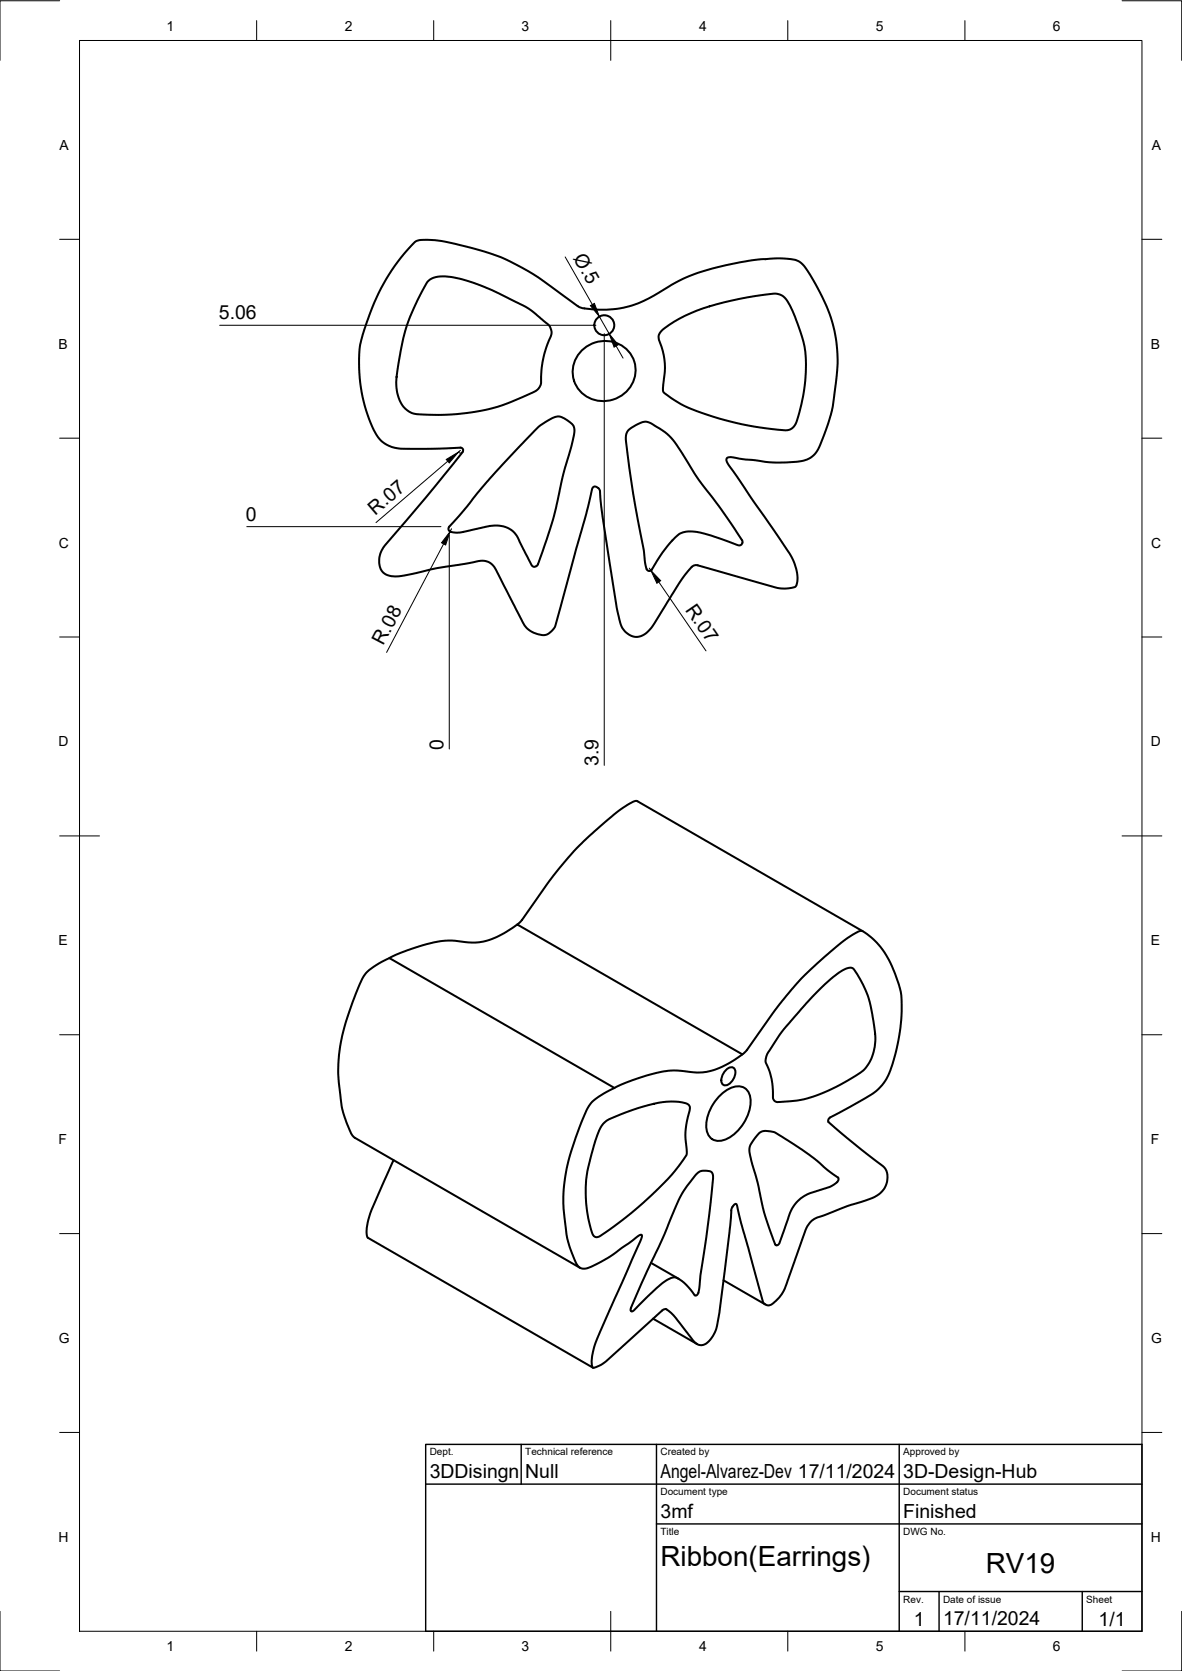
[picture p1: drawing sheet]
<svg xmlns="http://www.w3.org/2000/svg" width="297mm" height="420mm" viewBox="0 0 297 420" stroke-linecap="round" stroke-linejoin="round" font-family="sans-serif">
<!-- layer: Visible -->
<g fill="none" stroke="#000" stroke-width=".51">
<path d="M107.4 70.9a6.1 6.1 0 0 1 5.8-1.3 61 61 0 0 1 17 6.6 28 28 0 0 1 6.6 4.6 3.1 3.1 0 0 1 1.5 4 26.8 26.8 0 0 0-2.4 11.9 3.5 3.5 0 0 1-2.7 2.3 52.5 52.5 0 0 1-29.6 4.9 7 7 0 0 1-4-6.4 55.4 55.4 0 0 1 2-13.4 50.4 50.4 0 0 1 5.8-13.2zM146.9 77.6a25.6 25.6 0 0 0 18.5-3.9 47.2 47.2 0 0 1 19.7-7.6 43.1 43.1 0 0 1 14.8-.7 5.3 5.3 0 0 1 3 2.7 42.6 42.6 0 0 1 7.3 17.9 39.2 39.2 0 0 1-.5 12.7 41.4 41.4 0 0 1-4.7 15.1 6.4 6.4 0 0 1-5.3 2.3 37.1 37.1 0 0 1-10.8-.5l-2.3-.2a8 8 0 0 0-3.7-.4 1 1 0 0 0 0 1.6l13.3 19.2a21.9 21.9 0 0 1 3.5 6.1 6.8 6.8 0 0 1 .2 5.6 8.6 8.6 0 0 1-5 .2l-19.5-5.5a1.52 1.52 0 0 0-1.6 .4l-2.5 3-5.3 8.7a15.2 15.2 0 0 1-3.8 5 4 4 0 0 1-6.2-2.3l-1-4.3-1.9-11.6-1.7-11.2-.6-6.5-.5-.7M146.9 77.5l-.7-.1-1-.4-8.8-6.5a52.1 52.1 0 0 0-20.7-8.9 22.9 22.9 0 0 0-11.1-1 50.9 50.9 0 0 0-13.3 23l-.3 1.2a33.9 33.9 0 0 0 .7 17.4 22 22 0 0 0 4 8.6 8.1 8.1 0 0 0 5.7 2h7.4l6.9-.2M146 88.3a7.8 7.8 0 0 1 8.4-2.2 7.8 7.8 0 0 1 5.3 6.8 8 8 0 0 1-6.6 7.8 8 8 0 0 1-8.9-5 7.5 7.5 0 0 1 1.8-7.4zM166.5 83a40.7 40.7 0 0 1 17.4-7.4 57.6 57.6 0 0 1 11.4-1.7 5.1 5.1 0 0 1 3.5 3.5 47.8 47.8 0 0 1 3.6 11 41.8 41.8 0 0 1-2.6 18.5 2.6 2.6 0 0 1-2.7 1.3 75.6 75.6 0 0 1-26-6.6 15.6 15.6 0 0 1-4.5-3.3l.1-1.6a19.3 19.3 0 0 0-1.2-11.7l.1-.8zM115.7 112.5a.69 .69 0 0 1 .6 .4 .69 .69 0 0 1-.1 .8M116.2 113.7a564.7 564.7 0 0 1-19.4 23.4 5.5 5.5 0 0 0-.5 6.9 5.9 5.9 0 0 0 5.4 .7l8-1.8 8.6-1.4a5.9 5.9 0 0 1 4.7-.1l1 .9 .6 1 6.1 11.9a6.1 6.1 0 0 0 6.8 4.3l1.2-.9 .9-1.2 7.7-28.1 1.4-6a.87 .87 0 0 1 .6-.9 .87 .87 0 0 1 1 .3M113.3 133.7l-.6-.5 .2-.8 3.2-3.5 7-8.6 9-9.6a20.2 20.2 0 0 1 4.5-4.3 6 6 0 0 1 4.2-1.6 6.3 6.3 0 0 1 3.4 2.6 11.4 11.4 0 0 1-.8 5.4 186.9 186.9 0 0 0-4.1 16.4l-1.9 6.5-2.2 6.2a.89 .89 0 0 1-.8 .6 .89 .89 0 0 1-.9-.5l-2.5-5a6.7 6.7 0 0 0-4.9-4.7 21 21 0 0 0-8.2 1.1 8.4 8.4 0 0 1-4.6 .3M162.5 143.1l-.4-2-.3-2.8a257.2 257.2 0 0 1-4.5-28.3 3.1 3.1 0 0 1 2.2-2.9l.5-.3a3.5 3.5 0 0 1 4.8 .4 15.2 15.2 0 0 1 6.6 6.7l.5 .9a134.4 134.4 0 0 0 9.3 13.3l5.3 7.7a.88 .88 0 0 1-.2 1.1 .88 .88 0 0 1-1.1 .1 40.3 40.3 0 0 0-11.6-3.4 5.1 5.1 0 0 0-4.6 2.3 36.4 36.4 0 0 0-5.2 7.3M162.5 143.1a.73 .73 0 0 0 .6 .5 .73 .73 0 0 0 .7-.4M130 232.4l1.2-1.1 1.5-2.1a120.9 120.9 0 0 1 11.5-15.1l3-3a78.5 78.5 0 0 1 11.1-9.1l1.2-.6 .7 .1 56.6 32.6M97.9 240.9a45 45 0 0 1 14.8-4.4l1.7 .1a16.4 16.4 0 0 0 14.2-3.2l1.4-.9 56.6 32.6-.7 .5a17.4 17.4 0 0 1-11.6 4 22.5 22.5 0 0 0-13 1.2l-2.9 1a36.9 36.9 0 0 0-9.6 5.3 14.7 14.7 0 0 0-2.8 5.3 53.4 53.4 0 0 0-4.4 17.9 59.6 59.6 0 0 0 .8 10.4 25.1 25.1 0 0 0 3 7.8 2.72 2.72 0 0 0 3.3-.1l.9-.4a40.1 40.1 0 0 0 7.8-5l2.3-1.7a1.72 1.72 0 0 1 1.6-.8v.5l-.4 1.2-3.9 8.9a209.7 209.7 0 0 0-7.8 18.2l-.3 1a4.9 4.9 0 0 0 .1 3.6h.3a8 8 0 0 0 3.3-1.8l13.8-12.6 .6-.3h.5l1.7 1.5 4.2 5.3a3.5 3.5 0 0 0 2.9 2.2 5.4 5.4 0 0 0 3.7-4l.8-4.4 2.9-24.4a2.47 2.47 0 0 1 1.1-2.7h.2l.3 .5 .9 4.4 5.5 19.7a1.65 1.65 0 0 0 1.5 .9 1.65 1.65 0 0 0 1.5-.8 11 11 0 0 0 3.5-6.1l3.2-9.2a10.8 10.8 0 0 1 2.3-4.8l1.7-1.2 8.9-3.3a17.7 17.7 0 0 0 6.6-2.5 4.9 4.9 0 0 0 1.2-6.8l-5.6-4.4-8.3-7v-.6l.4-.5 4.8-2.6a35 35 0 0 0 7.4-4.6 15 15 0 0 0 4-7.9 39.2 39.2 0 0 0 1.4-17.3 30.3 30.3 0 0 0-5.9-11.7 11.3 11.3 0 0 0-3.9-2.9 24 24 0 0 0-7.8 5.4l-1.3 1.1a76.8 76.8 0 0 0-13.3 14.6l-6.3 8.9-1.1 1.1"/>
<path d="M206.3 248.4l3.6-3.1a6.6 6.6 0 0 1 4.1-2l.2 .1a25.7 25.7 0 0 1 5.4 14 12.9 12.9 0 0 1-2.6 11.7 45 45 0 0 1-16.7 7.6l-3.6 .3a1.88 1.88 0 0 1-2.2-.4 2.4 2.4 0 0 1-.3-1.9 18.2 18.2 0 0 0-1.8-7.8 9.3 9.3 0 0 1 2.1-4.5 93.2 93.2 0 0 1 9-11.1zM154.4 273.6l-56.5-32.7-2.8 1.4a9.5 9.5 0 0 0-5.2 6.3 54.8 54.8 0 0 0-4.9 19 57.1 57.1 0 0 0 .9 10.5 25.8 25.8 0 0 0 2.9 7.6l57 33.1M180.7 275.7a6.4 6.4 0 0 1 5.8-2.4 3.6 3.6 0 0 1 2.1 3.9 11.3 11.3 0 0 1-6.6 9.4 3.2 3.2 0 0 1-4.5-2.8 10.9 10.9 0 0 1 3.2-8.1zM182.6 268.9a1.26 1.26 0 0 1 1.7-.4 1.26 1.26 0 0 1 .5 1.7 3.3 3.3 0 0 1-2.7 2.7 1.57 1.57 0 0 1-.6-2.4zM98.9 291.7l-5.4 12.1a12.8 12.8 0 0 0-1.2 7.3l56.7 32.8M151.8 282.3l.5-.4a49.2 49.2 0 0 1 15.3-4.9 8 8 0 0 1 5.6 .9l.2 .7a22.6 22.6 0 0 0-.8 10.9v.7a45.3 45.3 0 0 1-9.9 11.3l-5.2 4.4-6.5 4.8a1.26 1.26 0 0 1-1.3 .4 1.26 1.26 0 0 1-.9-1.1 33.6 33.6 0 0 1 .3-21.5l.2-.5a14.2 14.2 0 0 1 2.5-5.7zM210.6 296.1a1.22 1.22 0 0 1-.8 1.6l-1.4 .8-2.3 .7a10 10 0 0 0-7.8 6.4l-2.3 6.7a.69 .69 0 0 1-.4 .7 .69 .69 0 0 1-.8-.1 75.4 75.4 0 0 1-4.6-16.3 30.1 30.1 0 0 1-1.9-7.9 8.5 8.5 0 0 1 3.2-4.2l1.6-.1a5.2 5.2 0 0 1 3.4 1.4l6.8 4.5 4.5 3.8 2.8 2M163.6 317.5l6.9 4M164.1 331.6l11.1 6.3M175.5 325.1l.6-4.9a254.7 254.7 0 0 0 3.1-24.7 1.28 1.28 0 0 0-1.6-1.1h-.9a3.2 3.2 0 0 0-2.5 1.9 31 31 0 0 0-5.8 10.4l-1.4 3.6-4.4 9.3-4.1 9.3M175.5 325l-.4 .7h-.5a9.8 9.8 0 0 0-4.9-4.5 8 8 0 0 0-4.9 2.8l-5.4 5.4a.48 .48 0 0 1-.5 .4 .48 .48 0 0 1-.4-.5l.1-.4M181.8 321.9l10.5 6.1"/>
<circle cx="151.9" cy="81.8" r="2.51"/>
</g>
<!-- layer: BORDER -->
<g fill="none" stroke="#000" stroke-width=".25">
<path d="M15 .2h-15v15M20 10.2h267v400h-267zM64.5 5.2v5M109 5.2v5M153.5 5.2v10M198 5.2v5M242.5 5.2v5M282 .2h15v15M15 60.2h5M287 60.2h5M15 110.2h5M287 110.2h5"/>
<path d="M15 160.2h5M287 160.2h5M15 210.2h10M282 210.2h10M15 260.2h5M287 260.2h5M15 310.2h5M287 310.2h5M15 360.2h5M287 360.2h5M0 405.2v15h15M64.5 410.2v5"/>
<path d="M109 410.2v5M153.5 405.2v10M198 410.2v5M242.5 410.2v5M297 405.2v15h-15"/>
</g>
<!-- layer: TITLEBLOCK -->
<path d="M107 363.2h180v47h-180zM107 373.2h180M131 363.2v10M165 363.2v47M226 363.2v47M165 383.2h122M226 400.2h61M236 400.2v10M272 400.2v10" fill="none" stroke="#000" stroke-width=".36"/>
<!-- layer: FD_Dimensions -->
<g fill="none" stroke="#000" stroke-width=".25">
<path d="M142 64.6l6.9 12M150.6 79.6l2.5 4.3M55.2 81.8h94.6M151.8 83.9v108.5M154.8 87l1.8 3M112.5 116l-18 15.4M115.7 113.2l-.5 .5M116.2 113.7l-.5 .2-.5-.2M62 132.4h48.8M111.5 136.8l-14.3 27.2M112.9 134.5v53.8M113.5 132.9l-.4 .7"/>
<path d="M163.2 142.9l.4 .5M165.6 146.3l11.8 17.4"/>
</g>
<path d="M148.4 76.9l1-.6 1.2 3.3zM153.1 83.9l2.2 2.8-1 .6zM112.1 115.5l3.1-1.8-2.3 2.7zM113.1 133.6l-1.1 3.4-1-.5zM163.6 143.4l2.4 2.6-.9 .7z" fill="#000" stroke="#000" stroke-width=".25"/>
<g font-size="7">
<text x="166" y="393.7">Ribbon(Earrings)</text>
<text x="247.7" y="395.4">RV19</text>
</g>
<g font-size="4.9">
<text x="144" y="64.9" transform="rotate(60 144 64.9)">Ø.5</text>
<text x="55" y="80.3">5.06</text>
<text x="61.8" y="131">0</text>
<text x="94.3" y="129.6" transform="rotate(-41 94.3 129.6)">R.07</text>
<text x="172.1" y="153.4" transform="rotate(56 172.1 153.4)">R.07</text>
<text x="96.3" y="162.5" transform="rotate(-62 96.3 162.5)">R.08</text>
<text x="111.4" y="188.6" transform="rotate(-90 111.4 188.6)">0</text>
<text x="150.4" y="192.6" transform="rotate(-90 150.4 192.6)">3.9</text>
<text x="108" y="371.7">3DDisingn</text>
<text x="132" y="371.7">Null</text>
<text x="166" y="371.7">Angel-Alvarez-Dev 17/11/2024</text>
<text x="227" y="371.7">3D-Design-Hub</text>
<text x="166" y="381.7">3mf</text>
<text x="227" y="381.7">Finished</text>
<text x="229.6" y="408.8">1</text>
<text x="237" y="408.7">17/11/2024</text>
<text x="276.1" y="408.8">1/1</text>
</g>
<g font-size="3.5">
<text x="41.9" y="7.7">1</text>
<text x="86.6" y="7.7">2</text>
<text x="131.1" y="7.7">3</text>
<text x="175.7" y="7.7">4</text>
<text x="220.1" y="7.7">5</text>
<text x="264.6" y="7.7">6</text>
<text x="15" y="37.7">A</text>
<text x="289.5" y="37.7">A</text>
<text x="14.7" y="87.7">B</text>
<text x="289.2" y="87.7">B</text>
<text x="14.8" y="137.7">C</text>
<text x="289.3" y="137.7">C</text>
<text x="14.7" y="187.7">D</text>
<text x="289.2" y="187.7">D</text>
<text x="14.7" y="237.7">E</text>
<text x="289.2" y="237.7">E</text>
<text x="14.7" y="287.7">F</text>
<text x="289.2" y="287.7">F</text>
<text x="14.8" y="337.7">G</text>
<text x="289.3" y="337.7">G</text>
<text x="14.7" y="387.7">H</text>
<text x="289.2" y="387.7">H</text>
<text x="41.9" y="415.2">1</text>
<text x="86.6" y="415.2">2</text>
<text x="131.1" y="415.2">3</text>
<text x="175.7" y="415.2">4</text>
<text x="220.1" y="415.2">5</text>
<text x="264.6" y="415.2">6</text>
</g>
<g font-size="2.5">
<text x="108" y="366">Dept.</text>
<text x="132" y="366">Technical reference</text>
<text x="166" y="366">Created by</text>
<text x="227" y="366">Approved by</text>
<text x="166" y="376">Document type</text>
<text x="227" y="376">Document status</text>
<text x="166" y="386">Title</text>
<text x="227" y="386">DWG No.</text>
<text x="227" y="403">Rev.</text>
<text x="237" y="403">Date of issue</text>
<text x="273" y="403">Sheet</text>
</g>
</svg>
